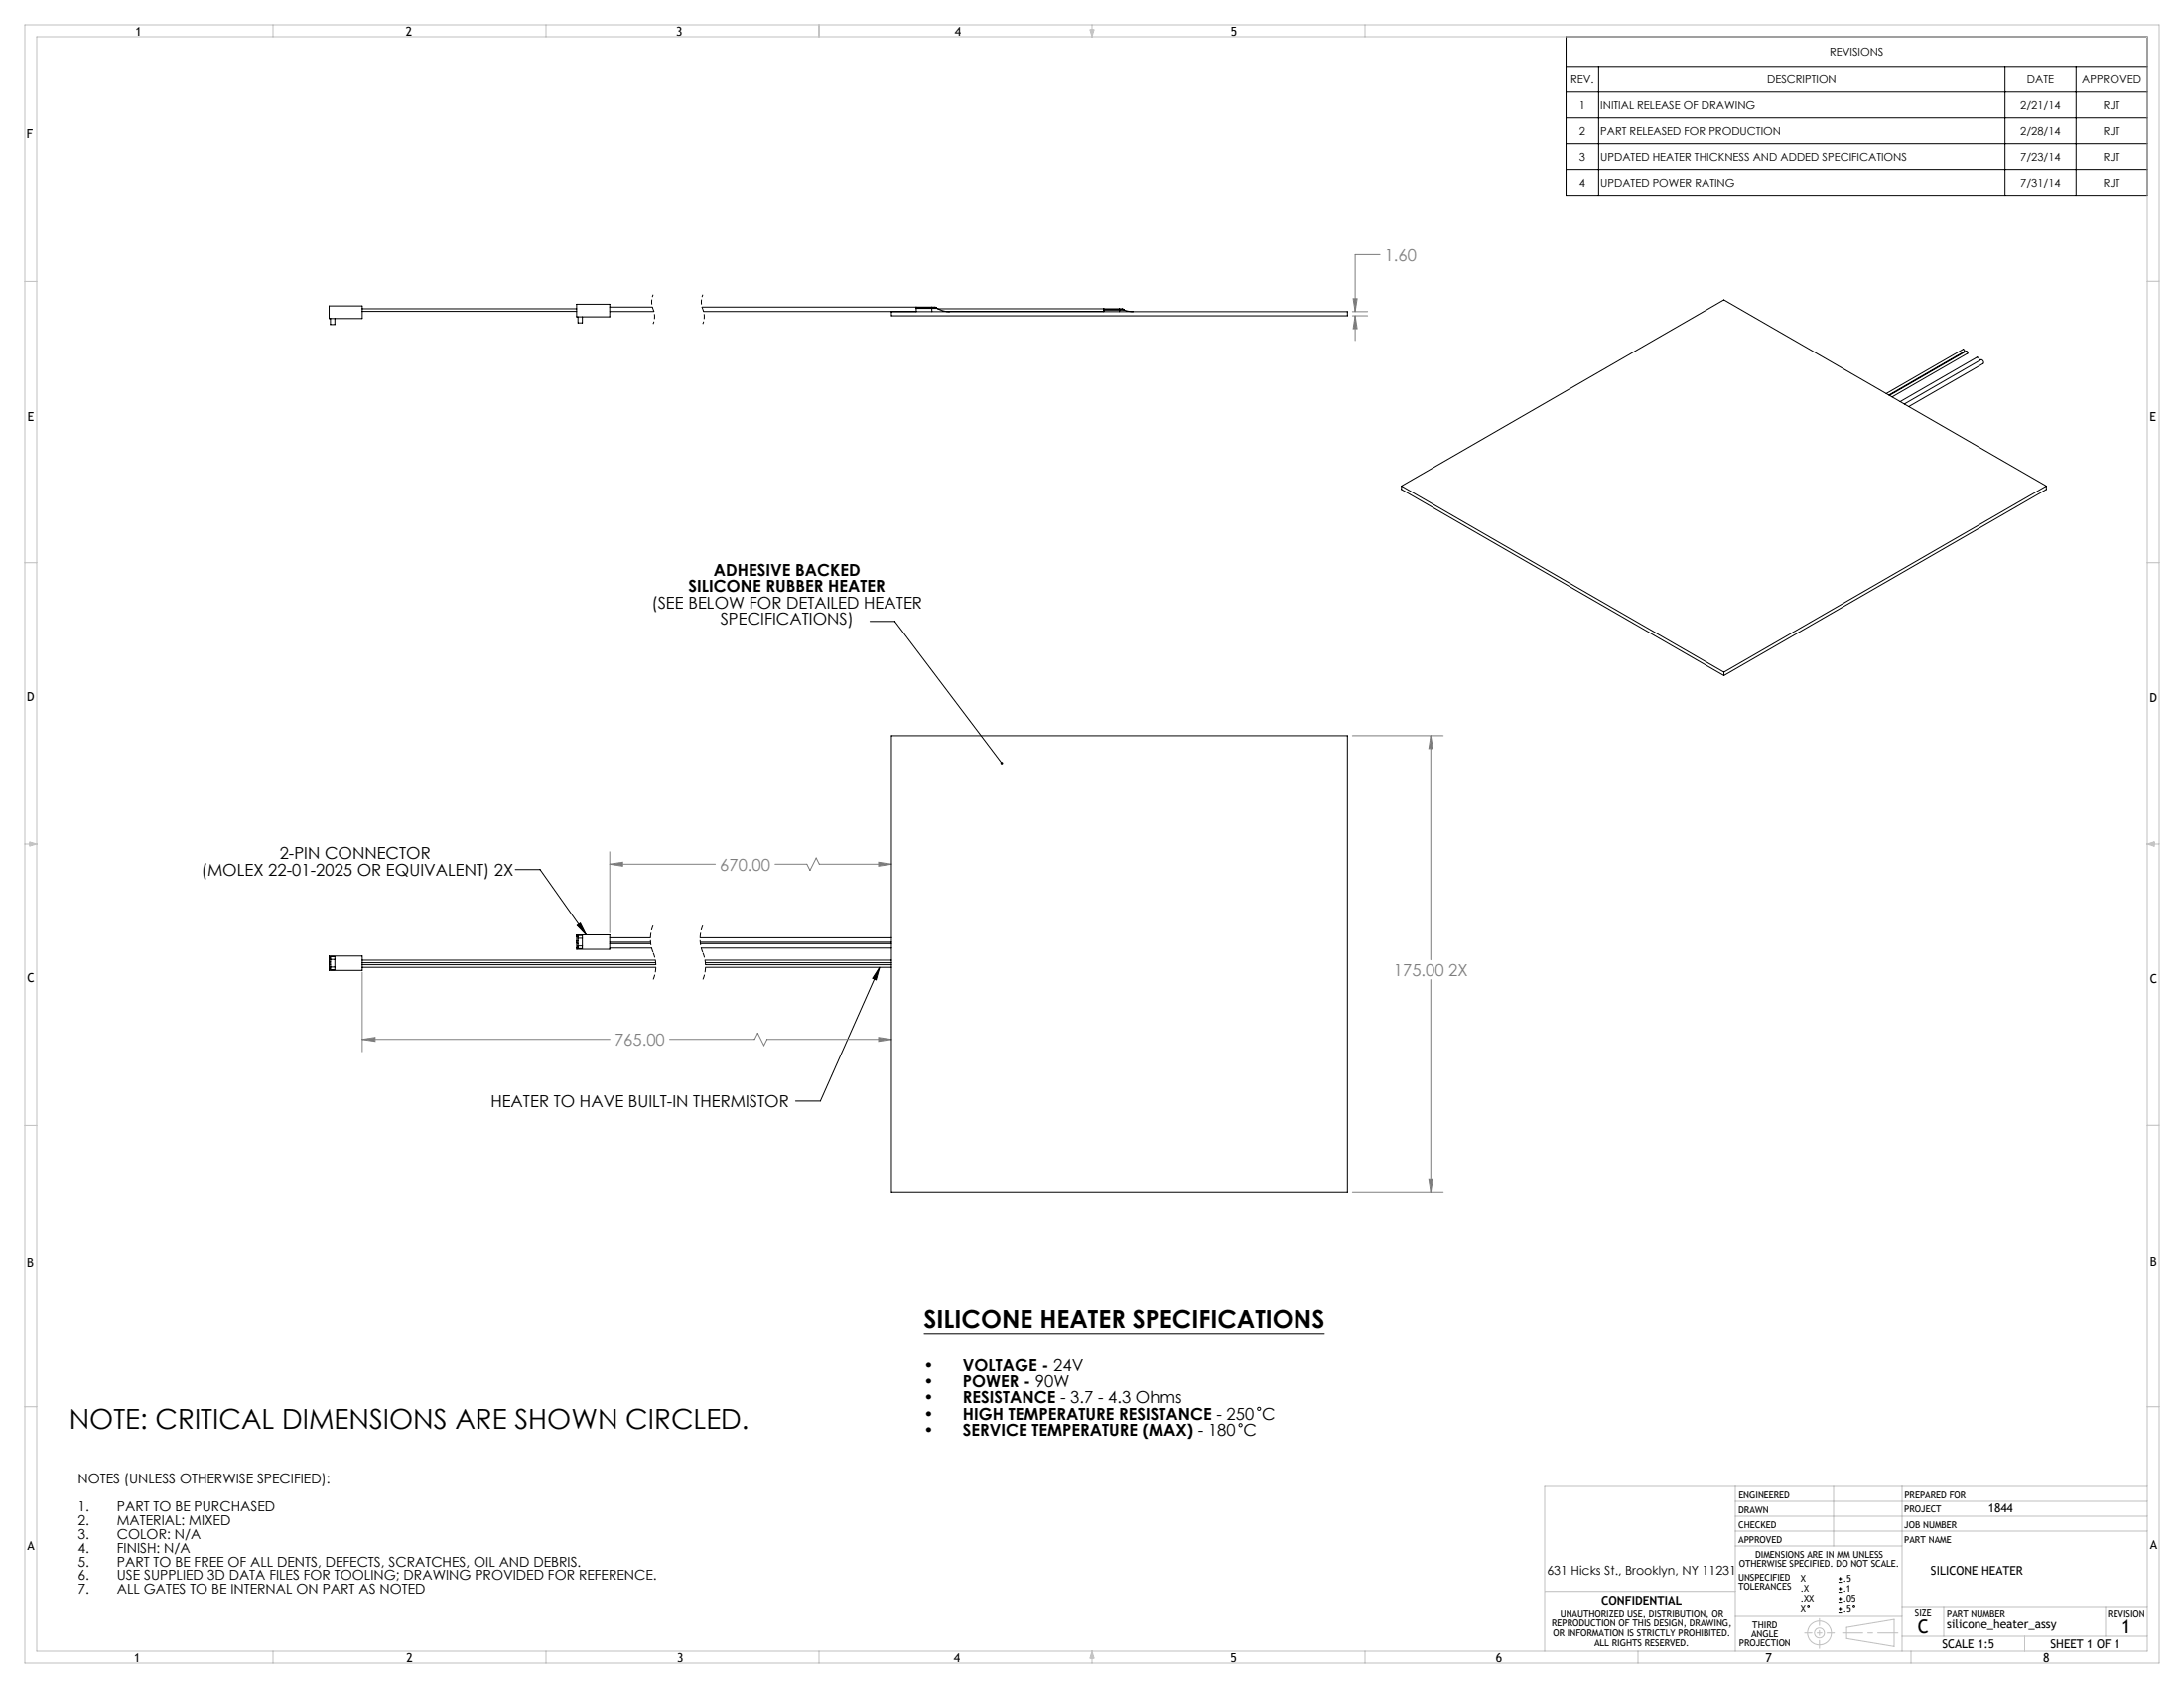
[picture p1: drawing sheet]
<svg xmlns="http://www.w3.org/2000/svg" width="559mm" height="432mm" viewBox="0 0 559 432" stroke-linecap="round" stroke-linejoin="round" font-family="sans-serif">
<g fill="none" stroke="#000" stroke-width=".25">
<path d="M400.7 9.4h148.7v40.5h-148.7zM400.7 17h148.7M409 17v32.9M513 17v32.9M531.2 17v32.9M400.7 30.2h148.7M400.7 36.8h148.7M400.7 23.6h148.7M400.7 43.3h148.7M222.6 159h6.3l27.4 36.2M131.8 222.4h6.4l11.8 16.7M147.7 236.7l.8-.6 1.5 3z"/>
<path d="M225 247.4l-15.1 34.3h-6.4M225 247.4l-.8 3.3-1-.4zM236.4 341.1h102.5M470.4 404.8h.9M470.4 403.9h.9M470.4 407.3h.9M470.4 406.4h.9M470.4 409.8h.9M470.4 409h.9M470.4 412.4h.9M470.4 411.5h.9M470.8 403.4v.9"/>
<path d="M470.8 406v.9M470.8 408.5v.9M470.8 411v.9"/>
<circle cx="317.4" cy="364.6" r=".4"/>
<circle cx="322.1" cy="360.4" r=".4"/>
<circle cx="462.7" cy="410.8" r=".22"/>
<circle cx="474.3" cy="410.8" r=".22"/>
</g>
<path d="M167.1 236.7a9 9 0 0 0 0 7M179.8 236.7a9 9 0 0 0 0 7M167.1 243.7a9 9 0 0 1 0 6.9M179.8 243.7a9 9 0 0 1 0 6.9" fill="none" stroke="#000" stroke-width=".25" stroke-dasharray="1.3 .6" stroke-dashoffset="-.1" stroke-linecap="butt"/>
<path d="M167.1 75.4l-.4 1.8 .4 1.9M167.1 79.1l.4 1.9-.4 1.9M179.8 75.4l-.4 1.8 .4 1.9M179.8 79.1l.4 1.9-.4 1.9" fill="none" stroke="#000" stroke-width=".25" stroke-dasharray="1.3 .6" stroke-dashoffset=".6" stroke-linecap="butt"/>
<g fill="none" stroke="#c0c0c0" stroke-width=".25">
<path d="M6.3 6.4h546.1v419h-546.1zM9.4 9.4h540v413h-540zM69.8 6.4v3M139.7 6.4v3M209.5 6.4v3M278.9 7.6h1l-.5 1.8zM279.1 7.6l.3 1.8M279.4 6.4v3M279.7 7.6l-.3 1.8M349.2 6.4v3M6.3 72h3.1M549.4 72h3"/>
<path d="M6.3 143.9h3.1M549.4 143.9h3M6.3 215.9h3.1M7.6 215.4l1.8 .5-1.8 .5zM7.6 215.6l1.8 .3M9.4 215.9l-1.8 .3M549.4 215.9h3M549.4 215.9l1.8 .3M549.4 215.9l1.8-.6v1.2zM551.2 215.6l-1.8 .3M6.3 287.9h3.1M549.4 287.9h3"/>
<path d="M6.3 359.8h3.1M549.4 359.8h3M444 384h105.4M444 387.9h105.4M444 380.2v42.2M444 395.5h42.7M444 391.7h105.4M469.1 380.2v15.3M486.7 380.2v42.2M549.4 380.2h-154.2v42.2M395.3 407.1h48.7M444 413.3h42.7"/>
<path d="M472.5 416.3l12.1-2v6.9l-12.1-2zM486.7 418.6h62.7M486.7 411h62.7M497.3 411v7.6M518 418.6v3.8M538.7 411v7.6M69.8 422.4v3M139.7 422.4v3M209.5 422.4v3M279.4 422.4v3M279.4 422.4l.5 1.8h-1zM279.4 422.4l.3 1.8"/>
<path d="M279.4 422.4l-.3 1.8M349.2 422.4v3M419.1 422.4v3M488.9 422.4v3"/>
<circle cx="465.5" cy="417.8" r="1.27"/>
<circle cx="465.5" cy="417.8" r="3"/>
</g>
<g fill="none" stroke="#808080" stroke-width=".25">
<path d="M346 79.7h3.9M346.2 76.4h1l-.5 3.3zM353.1 65.1h-6.4v14.6M346 80.8h3.9M346.7 80.8l.5 3.3h-1zM346.7 80.8v6.3M346 188.2h23.3M366.1 188.2v57.3M366.1 188.2l.5 3.3h-1zM156 217.9v20.7M156 221.1h27M156 221.1l3.3-.6v1.1z"/>
<path d="M198.3 221.1h8.2l.7 1.5 1.6-3.1 .8 1.6h18.5M224.8 220.5l3.3 .6-3.3 .5zM92.7 248.7v20.3M366.1 250.6v54.3M92.7 265.9h63.4M92.7 265.9l3.3-.5v1zM171.3 265.9h21.8l.8-1.6 1.6 3.2 .7-1.6h31.9M224.8 265.4l3.3 .5-3.3 .5zM346 304.9h23.3M365.6 301.6h1l-.5 3.3z"/>
</g>
<path d="M461.7 417.8h7.6" fill="none" stroke="#c0c0c0" stroke-width=".25" stroke-dasharray="15.2 1.3 1.3 1.3" stroke-dashoffset="13.3"/>
<path d="M465.5 413.8v7.9" fill="none" stroke="#c0c0c0" stroke-width=".25" stroke-dasharray="15.2 1.3 1.3 1.3" stroke-dashoffset="13.2"/>
<path d="M471.4 417.8h14.2" fill="none" stroke="#c0c0c0" stroke-width=".25" stroke-dasharray="15.2 1.3 1.3 1.3" stroke-dashoffset="10.1"/>
<path d="M147.7 236.7l.8-.6 1.5 3zM256.1 195v.5h.4l-.2-.3 .3 .2-.1-.4zM225 247.4l-.8 3.3-1-.4z" fill="#000"/>
<path d="M366.1 188.2l.5 3.3h-1zM365.6 301.6h1l-.5 3.3zM156 221.1l3.3-.6v1.1zM224.8 220.5l3.3 .6-3.3 .5zM92.7 265.9l3.3-.5v1zM224.8 265.4l3.3 .5-3.3 .5zM346.7 80.8l.5 3.3h-1zM346.2 76.4h1l-.5 3.3z" fill="#808080"/>
<g fill="none" stroke="#000" stroke-width=".25">
<path d="M84.2 78.3h8.5v3.2h-8.5zM92.7 79h54.8M92.7 79.7h54.8M147.5 77.8h8.5v3.3h-8.5zM156 78.6h10.9M156 79.7h11.3M179.6 78.6h58.8M180 79.7h164.8v1.1h-116.7v-1.1M234.4 78.9v.8M234.4 78.6v.1M234.4 78.9h4M234.4 78.7h4"/>
<path d="M234.4 78.7v.2M238.4 78.6l1.2 .1M238.4 78.9h1.4M238.4 78.9v.8M238.4 78.6v.1M238.4 78.7h1.2M238.4 78.7v.2M239.6 78.7l.2 .2M239.8 78.9a6.7 6.7 0 0 0 3.2 .8M239.9 79h46.5M242 79.7h40.4M282.4 79.3v.4"/>
<path d="M282.4 79v.1M282.4 79.3h4M282.4 79.1h4M282.4 79.1v.2M286.4 79l1.1 .1M286.4 79.3h1.3M286.4 79.3v.4M286.4 79v.1M286.4 79.1h1.1M286.4 79.1v.2M287.5 79.1l.2 .2M287.7 79.3l2.2 .4"/>
<path d="M84.5 81.5v1.5h1.2v-1.5M147.9 81.1v1.5h1.1v-1.5M506.5 92.3l-.3-.7-.4-.2-19.6 11.3M482.6 100.7l19.7-11.3a.39 .39 0 0 1 .3 .5l-19.3 11.2M483.4 101.2l19.7-11.4a.39 .39 0 0 1 .3 .6l-19.3 11.1M487.2 103.4l19.7-11.4a.65 .65 0 0 1 .5 1l-19 11M358.6 124.3l82.5-47.6 82.5 47.6M358.6 124.3l82.5 47.7M358.6 124.3v.9l82.5 47.6M523.6 124.3l-82.5 47.7M523.6 124.3v.9l-82.5 47.6M441.1 172v.8"/>
<path d="M228.1 188.2h116.7v116.7h-116.7zM147.5 239.1h8.5v3.7h-8.5zM147.5 239.5l.4 .2M147.9 239.3h1.1v3.4h-1.1zM156 239.9h10.4M179.1 239.9h49M84.2 246.6l.3 .2M84.2 244.5h8.5v3.7h-8.5zM84.2 244.9l.3 .2M84.5 244.7h1.2v3.4h-1.2zM84.5 247.4h1.2M84.5 245.4h1.2"/>
<path d="M84.5 246l-.3 .2M84.5 247.7l-.3 .2M92.7 246.8h75.1M92.7 247.4h75.1M92.7 245.6h75M92.7 246.3h75.1M147.5 241.2l.4 .2M147.9 242h1.1M147.9 240h1.1M147.9 240.6l-.4 .2M147.9 242.3l-.4 .2M156 241.4h10.5"/>
<path d="M156 242.5h10.7M156 241h10.5M179.2 241h48.9M179.2 241.4h48.9M179.4 242.5h48.7M180.4 245.6h47.7M180.5 246.3h47.6M180.5 246.8h47.6M180.5 247.4h47.6"/>
</g>
<text font-size="7.1" x="17.7" y="365.5">NOTE: CRITICAL DIMENSIONS ARE SHOWN CIRCLED.</text>
<text font-size="6.3" x="236.4" y="339.7">SILICONE HEATER SPECIFICATIONS</text>
<g font-size="4.8">
<text x="490.7" y="417.9">C</text>
<text x="542.9" y="417.9">1</text>
</g>
<g font-size="4.2" fill="#808080">
<text x="354.3" y="66.7">1.60</text>
<text x="184.2" y="222.7">670.00</text>
<text x="356.6" y="249.6">175.00 2X</text>
<text x="157.2" y="267.5">765.00</text>
</g>
<g font-size="4.2">
<text x="182.6" y="147.3">ADHESIVE BACKED</text>
<text x="166.8" y="155.6">(SEE BELOW FOR DETAILED HEATER</text>
<text x="176.2" y="151.5">SILICONE RUBBER HEATER</text>
<text x="184.3" y="159.8">SPECIFICATIONS)</text>
<text x="71.6" y="219.8">2-PIN CONNECTOR</text>
<text x="51.5" y="224">(MOLEX 22-01-2025 OR EQUIVALENT) 2X</text>
<text x="125.6" y="283.2">HEATER TO HAVE BUILT-IN THERMISTOR</text>
<text x="236.4" y="350.7">•</text>
<text x="246.4" y="350.7">VOLTAGE - 24V</text>
<text x="236.4" y="354.9">•</text>
<text x="236.4" y="359">•</text>
<text x="246.4" y="354.9">POWER - 90W</text>
<text x="246.4" y="359">RESISTANCE - 3.7 - 4.3 Ohms</text>
<text x="236.4" y="363.2">•</text>
<text x="246.4" y="363.2">HIGH TEMPERATURE RESISTANCE - 250 C</text>
<text x="236.4" y="367.4">•</text>
<text x="246.4" y="367.4">SERVICE TEMPERATURE (MAX) - 180 C</text>
</g>
<g font-size="3.5">
<text x="19.9" y="379.5">NOTES (UNLESS OTHERWISE SPECIFIED):</text>
<text x="19.9" y="386.6">1.</text>
<text x="29.9" y="386.6">PART TO BE PURCHASED</text>
<text x="19.9" y="390.1">2.</text>
<text x="19.9" y="393.6">3.</text>
<text x="29.9" y="390.1">MATERIAL: MIXED</text>
<text x="29.9" y="393.6">COLOR: N/A</text>
<text x="19.9" y="397.2">4.</text>
<text x="19.9" y="400.7">5.</text>
<text x="29.9" y="397.2">FINISH: N/A</text>
<text x="29.9" y="400.7">PART TO BE FREE OF ALL DENTS, DEFECTS, SCRATCHES, OIL AND DEBRIS.</text>
<text x="19.9" y="404.2">6.</text>
<text x="19.9" y="407.8">7.</text>
<text x="29.9" y="404.2">USE SUPPLIED 3D DATA FILES FOR TOOLING; DRAWING PROVIDED FOR REFERENCE.</text>
<text x="29.9" y="407.8">ALL GATES TO BE INTERNAL ON PART AS NOTED</text>
</g>
<g font-size="3.2">
<text x="34.6" y="9.1">1</text>
<text x="103.8" y="9.1">2</text>
<text x="173" y="9">3</text>
<text x="244.3" y="9.2">4</text>
<text x="314.9" y="9.1">5</text>
<text x="6.8" y="35.2">F</text>
<text x="7" y="107.6">E</text>
<text x="550" y="107.6">E</text>
<text x="6.9" y="179.3">D</text>
<text x="550" y="179.5">D</text>
<text x="7" y="251.3">C</text>
<text x="550.1" y="251.5">C</text>
<text x="550.1" y="324">B</text>
<text x="6.9" y="324">B</text>
<text x="7" y="396.4">A</text>
<text x="550.2" y="396.3">A</text>
<text x="395.8" y="402.8">631 Hicks St., Brooklyn, NY 11231</text>
<text x="34.4" y="425.2">1</text>
<text x="104" y="425.2">2</text>
<text x="173.3" y="425.2">3</text>
<text x="244" y="425.2">4</text>
<text x="314.9" y="425.2">5</text>
<text x="382.7" y="425.2">6</text>
<text x="451.8" y="425.2">7</text>
<text x="522.8" y="425.2">8</text>
</g>
<g font-size="3.1">
<text x="508.7" y="386.9">1844</text>
<text x="494" y="402.7">SILICONE HEATER</text>
<text x="409.7" y="410.5">CONFIDENTIAL</text>
<text x="498.1" y="416.6">silicone_heater_assy</text>
<text x="496.9" y="421.7">SCALE 1:5</text>
<text x="524.6" y="421.7">SHEET 1 OF 1</text>
</g>
<g font-size="2.8">
<text x="468.1" y="14.2">REVISIONS</text>
<text x="401.9" y="21.3">REV.</text>
<text x="452.2" y="21.3">DESCRIPTION</text>
<text x="518.6" y="21.3">DATE</text>
<text x="532.7" y="21.3">APPROVED</text>
<text x="404.1" y="27.9">1</text>
<text x="409.5" y="27.9">INITIAL RELEASE OF DRAWING</text>
<text x="516.9" y="27.9">2/21/14</text>
<text x="538.2" y="27.9">RJT</text>
<text x="404.1" y="34.5">2</text>
<text x="409.5" y="34.5">PART RELEASED FOR PRODUCTION</text>
<text x="516.9" y="34.5">2/28/14</text>
<text x="538.2" y="34.5">RJT</text>
<text x="404.1" y="41.1">3</text>
<text x="409.5" y="41.1">UPDATED HEATER THICKNESS AND ADDED SPECIFICATIONS</text>
<text x="516.9" y="41.1">7/23/14</text>
<text x="538.2" y="41.1">RJT</text>
<text x="404.1" y="47.7">4</text>
<text x="409.5" y="47.7">UPDATED POWER RATING</text>
<text x="516.9" y="47.7">7/31/14</text>
<text x="538.2" y="47.7">RJT</text>
</g>
<g font-size="2.4">
<text x="444.8" y="383.2">ENGINEERED</text>
<text x="487.3" y="383.2">PREPARED FOR</text>
<text x="444.8" y="387">DRAWN</text>
<text x="487.3" y="386.9">PROJECT</text>
<text x="444.8" y="394.6">APPROVED</text>
<text x="444.8" y="390.8">CHECKED</text>
<text x="487.2" y="394.6">PART NAME</text>
<text x="487.2" y="390.8">JOB NUMBER</text>
<text x="444.9" y="400.9">OTHERWISE SPECIFIED. DO NOT SCALE.</text>
<text x="449.1" y="398.6">DIMENSIONS ARE IN MM UNLESS</text>
<text x="444.8" y="404.4">UNSPECIFIED</text>
<text x="444.8" y="406.7">TOLERANCES</text>
<text x="460.7" y="404.7">X</text>
<text x="460.7" y="407.3">.X</text>
<text x="471.6" y="404.7">.5</text>
<text x="471.6" y="407.3">.1</text>
<text x="399.2" y="413.6">UNAUTHORIZED USE, DISTRIBUTION, OR</text>
<text x="460.7" y="409.8">.XX</text>
<text x="460.7" y="412.4">X</text>
<text x="471.6" y="409.8">.05</text>
<text x="471.6" y="412.4">.5</text>
<text x="490" y="413.4">SIZE</text>
<text x="498.1" y="413.4">PART NUMBER</text>
<text x="539.3" y="413.4">REVISION</text>
<text x="397.1" y="416.1">REPRODUCTION OF THIS DESIGN, DRAWING,</text>
<text x="397.4" y="418.7">OR INFORMATION IS STRICTLY PROHIBITED.</text>
<text x="448.1" y="418.9">ANGLE</text>
<text x="448.4" y="416.6">THIRD</text>
<text x="408" y="421.2">ALL RIGHTS RESERVED.</text>
<text x="445" y="421.2">PROJECTION</text>
</g>
</svg>
